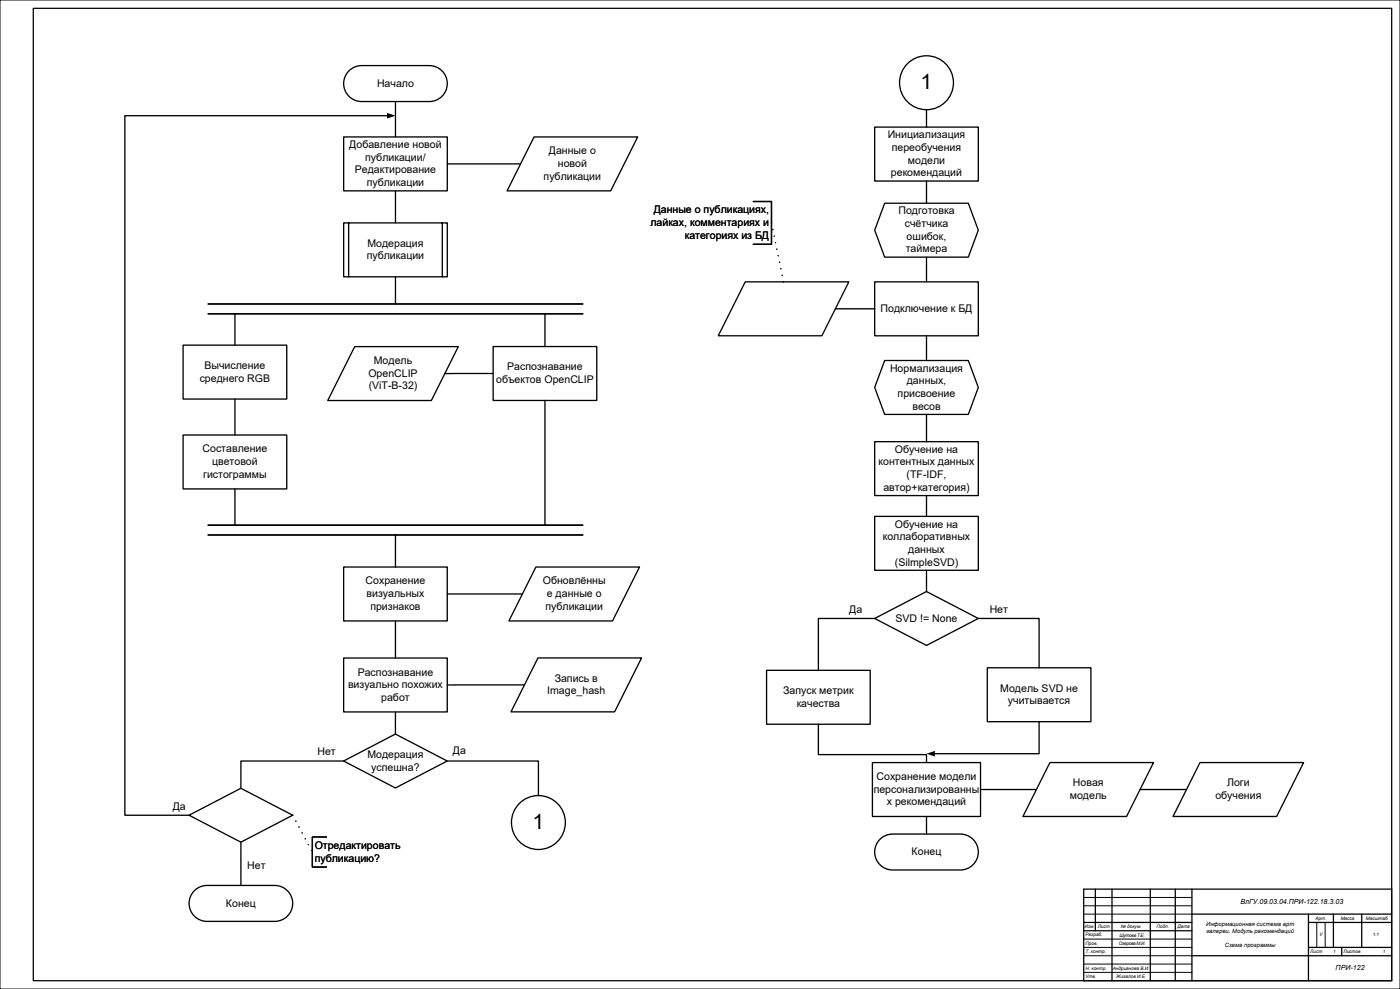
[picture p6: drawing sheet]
<svg xmlns="http://www.w3.org/2000/svg" width="841mm" height="594mm" viewBox="0 0 841 594" stroke-linecap="round" stroke-linejoin="round" font-family="sans-serif">
<path d="M0 0h841v594h-841zM651 539h65M651 544h65M651 549h65M791 554v15M796 554v15M651 579h65M651 574h65M651 569h65M651 564h65M651 584h65" fill="none" stroke="#000" stroke-width=".6"/>
<g fill="none" stroke="#000" stroke-width=".76">
<path d="M20 5h816v584h-816zM651 534h185v55h-185zM658 534v25M668 534v55M691 534v55M706 534v55M716 534v55M651 554h65M651 559h65M716 549h120M786 554h50M786 549v40"/>
<path d="M801 549v20M818 549v20M716 574h120M786 569h50M806 569v5"/>
</g>
<path d="M210 42l3-2 4-1h41a11 11 0 0 1 11 11 11 11 0 0 1-11 11h-41a11 11 0 0 1-10-7 11 11 0 0 1 3-12z" fill-rule="evenodd" fill="#fff"/>
<path d="M210 42l3-2 4-1h41a11 11 0 0 1 11 11 11 11 0 0 1-11 11h-41a11 11 0 0 1-10-7 11 11 0 0 1 3-12z" fill="none" stroke="#000" stroke-width=".79"/>
<path d="M116 535l3-2 4-1h42a11 11 0 0 1 11 11 11 11 0 0 1-11 10h-41a11 11 0 0 1-9-6 11 11 0 0 1 1-12z" fill-rule="evenodd" fill="#fff"/>
<path d="M116 535l3-2 4-1h42a11 11 0 0 1 11 11 11 11 0 0 1-11 10h-41a11 11 0 0 1-9-6 11 11 0 0 1 1-12z" fill="none" stroke="#000" stroke-width=".79"/>
<path d="M206 82h63v33h-63z" fill-rule="evenodd" fill="#fff"/>
<path d="M206 82h63v33h-63z" fill="none" stroke="#000" stroke-width=".79"/>
<path d="M296 208h62v33h-62z" fill-rule="evenodd" fill="#fff"/>
<path d="M296 208h62v33h-62z" fill="none" stroke="#000" stroke-width=".79"/>
<path d="M110 261h62v33h-62z" fill-rule="evenodd" fill="#fff"/>
<path d="M110 261h62v33h-62z" fill="none" stroke="#000" stroke-width=".79"/>
<path d="M206 341h63v32h-63z" fill-rule="evenodd" fill="#fff"/>
<path d="M206 341h63v32h-63z" fill="none" stroke="#000" stroke-width=".79"/>
<path d="M110 207h62v33h-62z" fill-rule="evenodd" fill="#fff"/>
<path d="M110 207h62v33h-62z" fill="none" stroke="#000" stroke-width=".79"/>
<path d="M206 395h63v33h-63z" fill-rule="evenodd" fill="#fff"/>
<path d="M206 395h63v33h-63z" fill="none" stroke="#000" stroke-width=".79"/>
<path d="M525 76h63v33h-63z" fill-rule="evenodd" fill="#fff"/>
<path d="M525 76h63v33h-63z" fill="none" stroke="#000" stroke-width=".79"/>
<path d="M206 134h63v32h-63z" fill-rule="evenodd" fill="#fff"/>
<path d="M206 134h63v32h-63zM209 134v32M266 134v32" fill="none" stroke="#000" stroke-width=".79"/>
<circle cx="323" cy="494" r="16" fill="#fff"/>
<circle cx="323" cy="494" r="16" fill="none" stroke="#000" stroke-width=".79"/>
<path d="M321 82h62l-16 33h-62z" fill-rule="evenodd" fill="#fff"/>
<path d="M321 82h62l-16 33h-62z" fill="none" stroke="#000" stroke-width=".79"/>
<path d="M322 341h62l-16 32h-62z" fill-rule="evenodd" fill="#fff"/>
<path d="M322 341h62l-16 32h-62z" fill="none" stroke="#000" stroke-width=".79"/>
<path d="M448 169h62l-16 33h-63z" fill-rule="evenodd" fill="#fff"/>
<path d="M448 169h62l-16 33h-63z" fill="none" stroke="#000" stroke-width=".79"/>
<path d="M631 458h62l-16 32h-63z" fill-rule="evenodd" fill="#fff"/>
<path d="M631 458h62l-16 32h-63z" fill="none" stroke="#000" stroke-width=".79"/>
<path d="M721 458h62l-16 32h-62z" fill-rule="evenodd" fill="#fff"/>
<path d="M721 458h62l-16 32h-62z" fill="none" stroke="#000" stroke-width=".79"/>
<path d="M206 457l32-16 31 16-31 16z" fill-rule="evenodd" fill="#fff"/>
<path d="M206 457l32-16 31 16-31 16z" fill="none" stroke="#000" stroke-width=".79"/>
<path d="M114 490l31-17 31 17-31 16z" fill-rule="evenodd" fill="#fff"/>
<g fill="none" stroke="#000" stroke-width=".79">
<path d="M238 61v21M269 98h44M125 183h225zM125 188h225zM141 188v19M327 188v20M141 240v21M327 241v74M141 294v21M125 315h225zM125 321h225zM238 321v20"/>
<path d="M269 357h45M238 373v22M114 490l31-17 31 17-31 16z"/>
</g>
<path d="M213 208h62l-16 33h-62z" fill-rule="evenodd" fill="#fff"/>
<path d="M213 208h62l-16 33h-62zM296 224h-29" fill="none" stroke="#000" stroke-width=".79"/>
<path d="M323 395h62l-16 33h-62z" fill-rule="evenodd" fill="#fff"/>
<path d="M238 115v19M238 166v17M323 395h62l-16 33h-62zM315 411h-46M206 457h-61v16" fill="none" stroke="#000" stroke-width=".79"/>
<path d="M191 448h11v7h-11z" fill-rule="evenodd" fill="#fff"/>
<path d="M176 490l12 22" fill="none" stroke="#000" stroke-width=".79" stroke-dasharray="0 4"/>
<path d="M233 69h-158v421h39M196 503h-8v18h8" fill="none" stroke="#000" stroke-width=".79"/>
<path d="M233 68l5 1-5 2z" fill="#000"/>
<path d="M104 481h8v8h-8z" fill-rule="evenodd" fill="#fff"/>
<path d="M145 506v26" fill="none" stroke="#000" stroke-width=".79"/>
<path d="M148 516h12v8h-12z" fill-rule="evenodd" fill="#fff"/>
<path d="M269 457h54v21" fill="none" stroke="#000" stroke-width=".79"/>
<g fill="#fff">
<path d="M272 447h8v8h-8z" fill-rule="evenodd"/>
<circle cx="557" cy="50" r="16"/>
</g>
<circle cx="557" cy="50" r="16" fill="none" stroke="#000" stroke-width=".79"/>
<path d="M531 122h51l6 16-6 16h-51l-6-16z" fill-rule="evenodd" fill="#fff"/>
<path d="M531 122h51l6 16-6 16h-51l-6-16zM238 428v13" fill="none" stroke="#000" stroke-width=".79"/>
<path d="M525 169h63v33h-63z" fill-rule="evenodd" fill="#fff"/>
<path d="M452 121h11v26h-11M525 169h63v33h-63z" fill="none" stroke="#000" stroke-width=".79"/>
<path d="M471 169l-8-35" fill="none" stroke="#000" stroke-width=".79" stroke-dasharray="0 4"/>
<path d="M531 217h51l6 16-6 16h-51l-6-16z" fill-rule="evenodd" fill="#fff"/>
<path d="M531 217h51l6 16-6 16h-51l-6-16z" fill="none" stroke="#000" stroke-width=".79"/>
<path d="M525 265h63v33h-63z" fill-rule="evenodd" fill="#fff"/>
<path d="M525 265h63v33h-63z" fill="none" stroke="#000" stroke-width=".79"/>
<path d="M525 310h63v33h-63z" fill-rule="evenodd" fill="#fff"/>
<path d="M525 310h63v33h-63z" fill="none" stroke="#000" stroke-width=".79"/>
<path d="M525 371l32-16 31 16-31 17z" fill-rule="evenodd" fill="#fff"/>
<path d="M525 371l32-16 31 16-31 17z" fill="none" stroke="#000" stroke-width=".79"/>
<path d="M460 403h63v32h-63z" fill-rule="evenodd" fill="#fff"/>
<path d="M460 403h63v32h-63z" fill="none" stroke="#000" stroke-width=".79"/>
<path d="M593 401h62v32h-62z" fill-rule="evenodd" fill="#fff"/>
<path d="M593 401h62v32h-62z" fill="none" stroke="#000" stroke-width=".79"/>
<path d="M524 458h65v32h-65z" fill-rule="evenodd" fill="#fff"/>
<path d="M524 458h65v32h-65z" fill="none" stroke="#000" stroke-width=".79"/>
<path d="M529 504l3-2 4-1h41a11 11 0 0 1 11 11 11 11 0 0 1-11 11h-41a11 11 0 0 1-10-7 11 11 0 0 1 3-12z" fill-rule="evenodd" fill="#fff"/>
<path d="M557 66v10M557 109v13M557 154v15M557 202v15M557 249v16M557 298v12M557 343v12M525 371h-33v32M529 504l3-2 4-1h41a11 11 0 0 1 11 11 11 11 0 0 1-11 11h-41a11 11 0 0 1-10-7 11 11 0 0 1 3-12z" fill="none" stroke="#000" stroke-width=".79"/>
<path d="M510 363h8v7h-8z" fill-rule="evenodd" fill="#fff"/>
<path d="M588 371h36v30" fill="none" stroke="#000" stroke-width=".79"/>
<path d="M594 362h12v8h-12z" fill-rule="evenodd" fill="#fff"/>
<path d="M502 185h23M492 435v18h65v5M624 433v20h-63M589 474h34M685 474h28M557 490v11" fill="none" stroke="#000" stroke-width=".79"/>
<path d="M557 453l5-2v3z" fill="#000"/>
<g font-size="12.7">
<text x="553" y="54">1</text>
<text x="320" y="498">1</text>
</g>
<g font-size="6.4">
<text x="411" y="143">категориях из БД</text>
<text x="220" y="351">Сохранение</text>
<text x="326" y="351">Обновлённы</text>
</g>
<g font-size="6.3">
<text x="226" y="52">Начало</text>
<text x="533" y="83">Инициализация</text>
<text x="210" y="89">Добавление новой</text>
<text x="330" y="93">Данные о</text>
<text x="536" y="91">переобучения</text>
<text x="219" y="97">публикации/</text>
<text x="335" y="100">новой</text>
<text x="545" y="98">модели</text>
<text x="213" y="104">Редактирование</text>
<text x="327" y="108">публикации</text>
<text x="535" y="106">рекомендаций</text>
<text x="220" y="112">публикации</text>
<text x="393" y="128">Данные о публикациях,</text>
<text x="540" y="129">Подготовка</text>
<text x="391" y="136">лайках, комментариях и</text>
<text x="544" y="136">счётчика</text>
<text x="545" y="144">ошибок,</text>
<text x="221" y="148">Модерация</text>
<text x="220" y="156">публикации</text>
<text x="544" y="152">таймера</text>
<text x="529" y="187">Подключение к БД</text>
<text x="123" y="222">Вычисление</text>
<text x="225" y="219">Модель</text>
<text x="221" y="226">OpenCLIP</text>
<text x="305" y="222">Распознавание</text>
<text x="535" y="223">Нормализация</text>
<text x="120" y="229">среднего RGB</text>
<text x="221" y="234">(ViT-B-32)</text>
<text x="298" y="230">объектов OpenCLIP</text>
<text x="545" y="231">данных,</text>
<text x="539" y="238">присвоение</text>
<text x="548" y="246">весов</text>
<text x="122" y="272">Составление</text>
<text x="538" y="272">Обучение на</text>
<text x="127" y="279">цветовой</text>
<text x="528" y="280">контентных данных</text>
<text x="122" y="287">гистограммы</text>
<text x="545" y="287">(TF-IDF,</text>
<text x="531" y="295">автор+категория)</text>
<text x="538" y="317">Обучение на</text>
<text x="530" y="324">коллаборативных</text>
<text x="546" y="332">данных</text>
<text x="538" y="340">(SilmpleSVD)</text>
<text x="220" y="359">визуальных</text>
<text x="328" y="359">е данные о</text>
<text x="222" y="366">признаков</text>
<text x="328" y="366">публикации</text>
<text x="510" y="368">Да</text>
<text x="595" y="368">Нет</text>
<text x="538" y="373">SVD != None</text>
<text x="215" y="406">Распознавание</text>
<text x="209" y="413">визуально похожих</text>
<text x="333" y="409">Запись в</text>
<text x="329" y="417">Image_hash</text>
<text x="470" y="417">Запуск метрик</text>
<text x="601" y="415">Модель SVD не</text>
<text x="229" y="421">работ</text>
<text x="479" y="425">качества</text>
<text x="605" y="423">учитывается</text>
<text x="191" y="453">Нет</text>
<text x="221" y="455">Модерация</text>
<text x="272" y="453">Да</text>
<text x="223" y="463">успешна?</text>
<text x="527" y="468">Сохранение модели</text>
<text x="645" y="472">Новая</text>
<text x="737" y="472">Логи</text>
<text x="525" y="476">персонализированны</text>
<text x="643" y="480">модель</text>
<text x="730" y="480">обучения</text>
<text x="533" y="484">х рекомендаций</text>
<text x="104" y="487">Да</text>
<text x="189" y="510">Отредактировать</text>
<text x="548" y="514">Конец</text>
<text x="148" y="522">Нет</text>
<text x="189" y="517">публикацию?</text>
<text x="136" y="545">Конец</text>
</g>
<g font-size="4.2">
<text x="745" y="543">ВлГУ.09.03.04.ПРИ-122.18.3.03</text>
<text x="802" y="583">ПРИ-122</text>
</g>
<g font-size="3.5">
<text x="725" y="556">Информационная система арт</text>
<text x="725" y="560">галереи. Модуль рекомендаций</text>
<text x="736" y="569">Схема программы</text>
</g>
<g font-size="2.8">
<text x="652" y="557">Изм.</text>
<text x="659" y="557">Лист</text>
<text x="673" y="557">№ докум.</text>
<text x="695" y="557">Подп.</text>
<text x="707" y="557">Дата</text>
<text x="790" y="552">Арт.</text>
<text x="805" y="552">Масса</text>
<text x="820" y="552">Масштаб</text>
<text x="652" y="562">Разраб.</text>
<text x="673" y="563">Шутова Т.Е.</text>
<text x="793" y="562">У</text>
<text x="825" y="562">1:1</text>
<text x="652" y="567">Пров.</text>
<text x="672" y="568">Озерова М.И.</text>
<text x="652" y="572">Т. контр.</text>
<text x="787" y="572">Лист</text>
<text x="801" y="572">1</text>
<text x="807" y="572">Листов</text>
<text x="831" y="572">1</text>
<text x="652" y="582">Н. контр.</text>
<text x="652" y="587">Утв.</text>
<text x="668" y="582">Андрианова В.И.</text>
<text x="671" y="587">Жигалов И.Е.</text>
</g>
</svg>
